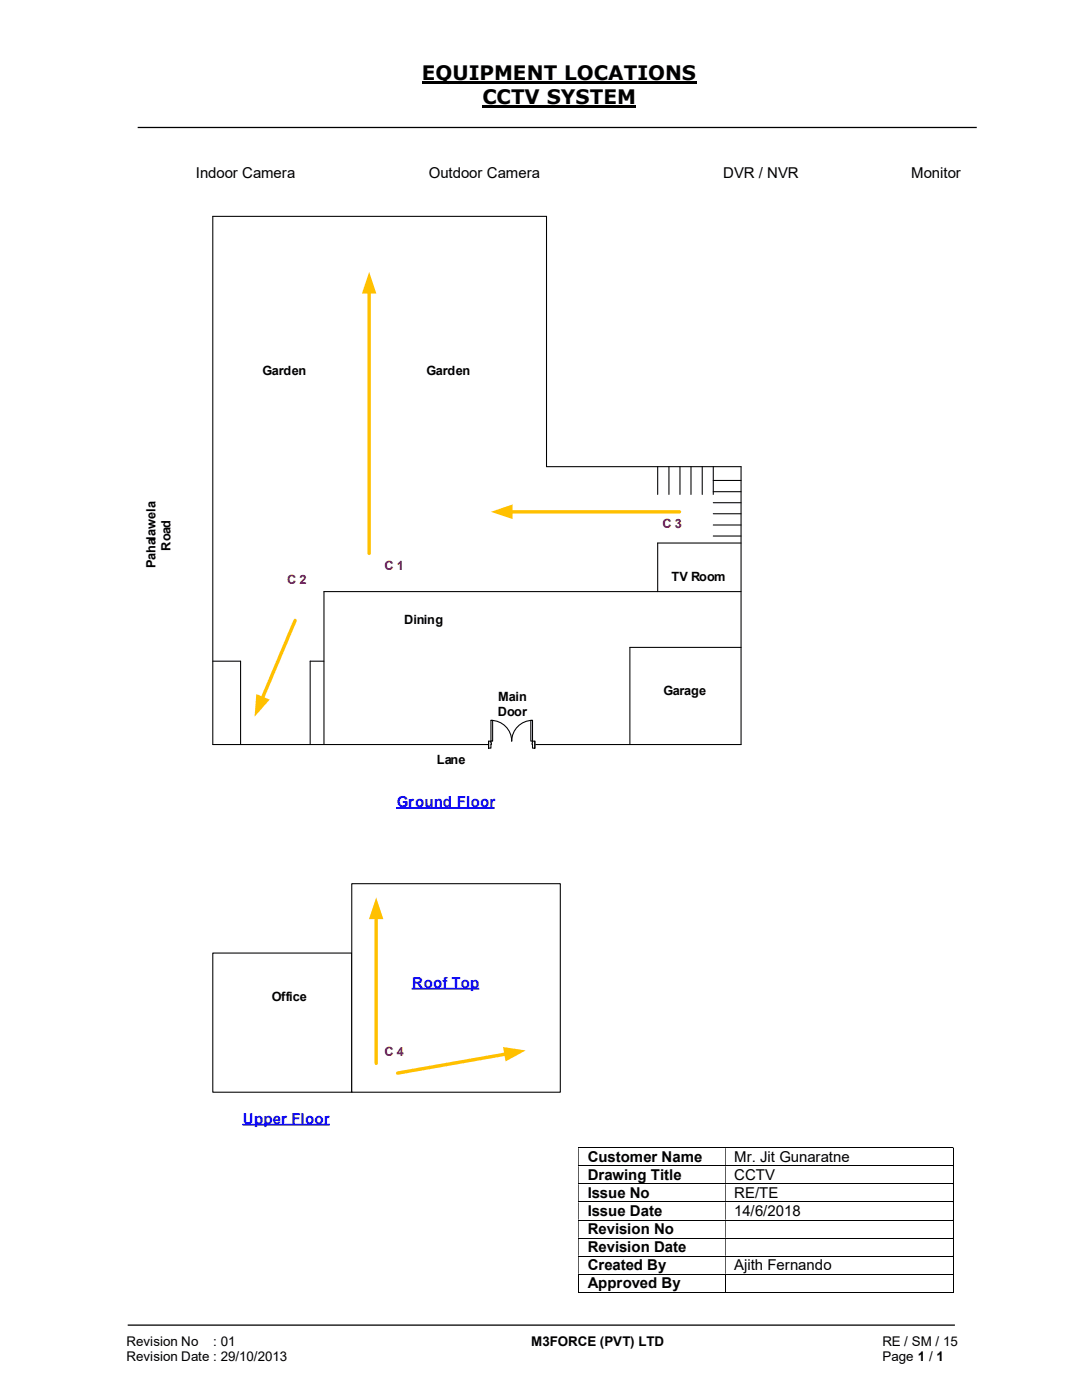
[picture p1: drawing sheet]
<svg xmlns="http://www.w3.org/2000/svg" width="216mm" height="279mm" viewBox="0 0 216 279" stroke-linecap="round" stroke-linejoin="round" font-family="sans-serif">
<path d="M84.2 16.4h54.8M96.3 21.3h30.7" fill="none" stroke="#000" stroke-width=".42"/>
<path d="M27.5 25.4h167.4M25.5 264.5h165" fill="none" stroke="#000" stroke-width=".25"/>
<g fill="none" stroke="#000" stroke-width=".2">
<path d="M115.4 229.1h74.7M115.4 232.7h74.7M115.4 236.3h74.7M115.4 239.9h74.7M190.2 229.2v3.4M190.2 232.7v3.5M190.2 236.3v3.5M190.2 239.9v3.5M115.4 243.5h74.7M115.4 247.1h74.7M115.4 250.7h74.7M115.4 254.3h74.7"/>
<path d="M115.4 257.9h29.3M115.5 254.4v3.6M144.8 254.4v3.6M144.8 257.9h45.3M190.2 243.6v3.4M190.2 247.1v3.5M190.2 250.8v3.4M190.2 254.4v3.6"/>
</g>
<g fill="#000">
<path d="M190.1 229h.2v.2h-.2zM115.4 229.2h.1v3.4h-.1zM144.7 229.2h.1v3.4h-.1z" fill-rule="evenodd"/>
<path d="M190.1 232.6h.2v.1h-.2zM115.4 232.7h.1v3.5h-.1zM144.7 232.7h.1v3.5h-.1z" fill-rule="evenodd"/>
<path d="M190.1 236.2h.2v.1h-.2zM115.4 236.3h.1v3.5h-.1zM144.7 236.3h.1v3.5h-.1z" fill-rule="evenodd"/>
<path d="M190.1 239.8h.2v.1h-.2zM115.4 239.9h.1v3.5h-.1zM144.7 239.9h.1v3.5h-.1z" fill-rule="evenodd"/>
<path d="M190.1 243.4h.2v.2h-.2zM115.4 243.6h.1v3.4h-.1zM144.7 243.6h.1v3.4h-.1z" fill-rule="evenodd"/>
<path d="M190.1 247h.2v.1h-.2zM115.4 247.1h.1v3.5h-.1zM144.7 247.1h.1v3.5h-.1z" fill-rule="evenodd"/>
<path d="M190.1 250.6h.2v.2h-.2zM115.4 250.8h.1v3.4h-.1zM144.7 250.8h.1v3.4h-.1z" fill-rule="evenodd"/>
</g>
<path d="M190.1 254.2h.2v.2h-.2zM190.1 257.9h.2v.1h-.2z" fill="#000"/>
<path d="M58.9 123.8l-6.6 15.6" fill="none" stroke="#ffc000" stroke-width=".68"/>
<path d="M51.1 138.5l2.7 1.1-3 3.4z" fill="#ffc000"/>
<path d="M42.5 190.2h27.7v27.8h-27.7z" fill="#fff"/>
<g fill="none" stroke="#000" stroke-width=".21">
<path d="M42.5 43.2h66.6v49.9h38.8v55.5h-105.4zM131.2 93.1v5.6M133.5 93.1v5.6M135.7 93.1v5.6M137.9 93.1v5.6M140.1 93.1v5.6M142.3 95.9h5.6M142.3 98.1h5.6M142.3 93.1v5.6M142.3 107h5.6M142.3 104.8h5.6M142.3 102.5h5.6"/>
<path d="M142.3 100.3h5.6M147.9 118.1h-83.3v30.5M147.9 108.4h-16.7v9.7M147.9 129.2h-22.2v19.4M42.5 190.2h27.7v27.8h-27.7z"/>
</g>
<path d="M79 161.2h19.7M48.3 224.5h17.5" fill="none" stroke="#120df4" stroke-width=".34"/>
<path d="M73.7 58.3v52.1" fill="none" stroke="#ffc000" stroke-width=".68"/>
<path d="M73.7 54.3l1.4 4.3h-2.9z" fill="#ffc000"/>
<path d="M97.5 147.9h9.2v1.5h-9.2z" fill="#fff"/>
<path d="M97.5 147.9h9.2v1.5h-9.2z" fill="none" stroke="#fff" stroke-width=".21"/>
<path d="M106.3 147.9v1.4h.4v-1.4zM97.5 147.9h.5v1.4h-.5z" fill-rule="evenodd" fill="#fff"/>
<path d="M98 148.3v-.4h-.5v1.4h.5v-.7M106.3 148.3v-.4h.4v1.4h-.4v-.7" fill="none" stroke="#000" stroke-width=".21"/>
<path d="M106.2 148.3l.1 .3zM98 148.3v.3z" fill-rule="evenodd" fill="#fff"/>
<path d="M97.5 147.9v1.4M98 143.8a4.2 4.2 0 0 1 4.1 4.1 4.2 4.2 0 0 1 4.2-4.1M98 148.3v.3M106.3 148.3v.3M106.7 147.9v1.4" fill="none" stroke="#000" stroke-width=".21"/>
<path d="M98 143.8h.3v4.1h-.3z" fill-rule="evenodd" fill="#fff"/>
<path d="M98 143.8h.3v4.1h-.3z" fill="none" stroke="#000" stroke-width=".21"/>
<path d="M105.9 143.8h.4v4.1h-.4z" fill-rule="evenodd" fill="#fff"/>
<path d="M42.5 132h5.5v16.6M64.6 132h-2.7v16.6M105.9 143.8h.4v4.1h-.4z" fill="none" stroke="#000" stroke-width=".21"/>
<path d="M70.2 176.4h41.6v41.6h-41.6z" fill="#fff"/>
<path d="M70.2 176.4h41.6v41.6h-41.6z" fill="none" stroke="#000" stroke-width=".21"/>
<path d="M82.1 197.3h13.5" fill="none" stroke="#120df4" stroke-width=".34"/>
<path d="M75.1 183.1v29.1" fill="none" stroke="#ffc000" stroke-width=".68"/>
<path d="M75.1 179.1l1.4 4.3h-2.9z" fill="#ffc000"/>
<path d="M101 210.4l-21.7 3.8" fill="none" stroke="#ffc000" stroke-width=".68"/>
<path d="M100.4 209l4.5 .6-4 2.2z" fill="#ffc000"/>
<path d="M101.9 102.2h33.7" fill="none" stroke="#ffc000" stroke-width=".68"/>
<path d="M98 102.2l4.3-1.5v2.9z" fill="#ffc000"/>
<g font-size="4">
<text x="84.2" y="16">EQUIPMENT LOCATIONS</text>
<text x="96.3" y="20.8">CCTV SYSTEM</text>
</g>
<g font-size="3">
<text x="39.1" y="35.5">Indoor Camera</text>
<text x="85.6" y="35.5">Outdoor Camera</text>
<text x="144.3" y="35.5">DVR / NVR</text>
<text x="181.8" y="35.5">Monitor</text>
<text x="117.3" y="231.9">Customer Name</text>
<text x="146.5" y="231.9">Mr. Jit Gunaratne</text>
<text x="117.3" y="235.5">Drawing Title</text>
<text x="117.3" y="239.1">Issue No</text>
<text x="146.5" y="235.5">CCTV</text>
<text x="146.5" y="239.1">RE/TE</text>
<text x="117.3" y="242.7">Issue Date</text>
<text x="146.5" y="242.7">14/6/2018</text>
<text x="117.3" y="246.3">Revision No</text>
<text x="117.3" y="249.9">Revision Date</text>
<text x="117.3" y="253.5">Created By</text>
<text x="117.3" y="257.1">Approved By</text>
<text x="146.5" y="253.5">Ajith Fernando</text>
</g>
<g font-size="3" fill="#120df4">
<text x="79.2" y="161">Ground Floor</text>
<text x="82.3" y="197.1">Roof Top</text>
<text x="48.4" y="224.2">Upper Floor</text>
</g>
<g font-size="2.7">
<text x="25.2" y="268.7">Revision No</text>
<text x="42.6" y="268.7">: 01</text>
<text x="106" y="268.7">M3FORCE (PVT) LTD</text>
<text x="176.1" y="268.7">RE / SM / 15</text>
<text x="25.2" y="271.7">Revision Date : 29/10/2013</text>
<text x="176.1" y="271.7">Page 1 / 1</text>
</g>
<g font-size="2.5">
<text x="52.4" y="74.8">Garden</text>
<text x="85.1" y="74.8">Garden</text>
<text x="31" y="113.5" transform="rotate(-90 31 113.5)">Pahalawela</text>
<text x="34" y="109.9" transform="rotate(-90 34 109.9)">Road</text>
<text x="134" y="115.9">TV Room</text>
<text x="80.6" y="124.5">Dining</text>
<text x="99.4" y="142.9">Door</text>
<text x="99.4" y="140">Main</text>
<text x="132.4" y="138.7">Garage</text>
<text x="87.2" y="152.5">Lane</text>
<text x="54.2" y="199.7">Office</text>
</g>
<g font-size="2.5" fill="#c00000">
<text x="132.2" y="105.4">C 3</text>
<text x="76.7" y="113.7">C 1</text>
<text x="57.3" y="116.5">C 2</text>
<text x="76.7" y="210.8">C 4</text>
</g>
</svg>
